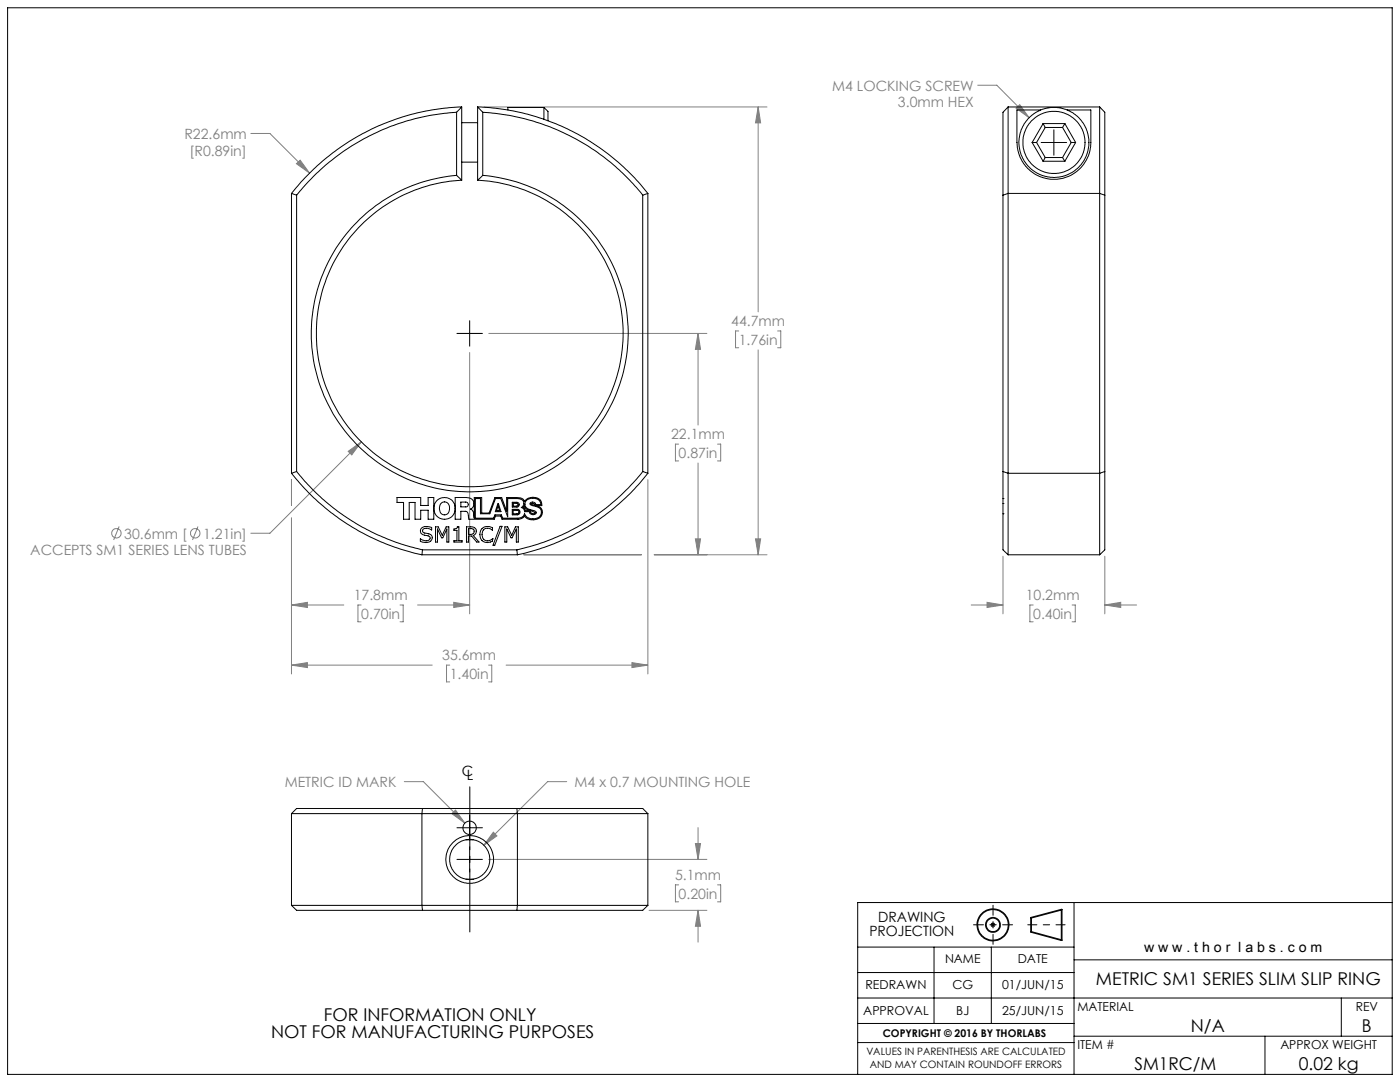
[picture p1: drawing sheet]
<svg xmlns="http://www.w3.org/2000/svg" width="279mm" height="216mm" viewBox="0 0 279 216" stroke-linecap="round" stroke-linejoin="round" font-family="sans-serif">
<g fill="none" stroke="#000" stroke-width=".2">
<path d="M1.5 1.6h276.3v212.8h-276.3zM207.8 28.4h5.1M210.3 25.9v5.1M91.2 66.5h5.1M93.7 64v5.1M91.2 171.5h5.1M91.2 165.2h5.1M93.7 162.6v5.1M93.7 168.9v5.1M171.2 199.1h106.6M171.2 189h43.1M171.2 194.1h43.1"/>
<path d="M186.4 189v15.2M197.7 184.5h.9M197.8 184.2l.7 .7M197.8 189v15.2M198.2 184v1M198.5 184.2l-.7 .7M214.3 180.1v34.3M214.3 191.5h63.5M267.7 199.1v7.7M277.8 180.1h-106.6v34.3M171.2 204.2h43.1M171.2 208h43.1"/>
<path d="M214.3 206.8h63.5M252.4 206.8v7.6"/>
</g>
<g fill="none" stroke="#000" stroke-width=".35">
<path d="M205.8 183.1l6.1-1.6v6.1l-6.1-1.7z"/>
<circle cx="198.2" cy="184.6" r="1.42"/>
<circle cx="198.2" cy="184.6" r="3.1"/>
</g>
<path d="M205.1 184.5h7.5" fill="none" stroke="#000" stroke-width=".2" stroke-dasharray="15.2 1.3 1.3 1.3" stroke-dashoffset="13.4"/>
<path d="M194.3 184.5h7.8M198.2 180.6v7.8" fill="none" stroke="#000" stroke-width=".2" stroke-dasharray="15.2 1.3 1.3 1.3" stroke-dashoffset="13.2"/>
<g fill="none" stroke="#808080" stroke-width=".2">
<path d="M195.1 17h3.8l6.5 6.5M50.1 26.6h3.8l7.9 7.9M59.2 32.7l.7-.7 1.9 2.5zM96.6 21.3h56.5M151.3 21.3l.5 3.2h-1zM151.3 21.3v40.9M202.8 21.6l.7-.7 1.9 2.6zM93.7 70.3v52.2M97.5 66.5h43.6M139.3 66.5l.5 3.2h-1zM139.3 66.5v18.3M147.4 66h-.6v3.4h.6"/>
<path d="M151.3 69.8v40.9M155.2 66h.6v3.4h-.6M58.2 95.7v5.1M69.5 90.1l2.6-1.9-1.9 2.6zM72.1 88.2l-18.2 18.2h-3.8M129.3 95.7v38.8M135.4 88.6h-.6v3.4h.6M139.3 92.4v18.3M143.2 88.6h.6v3.4h-.6M23.8 105.1l-1.1 2.6M39.5 105.1l-1.1 2.6M58.2 103.4v31.1"/>
<path d="M104.5 110.7h23.5M130.6 110.7h22.5M138.8 107.5h1l-.5 3.2zM150.8 107.5h1l-.5 3.2zM200.2 111v11.5M220.5 111v11.5M58.2 120.7l3.1-.5v1zM58.2 132.7l3.1-.5v1zM58.2 120.7h10.4M58.2 132.7h28.1M72.1 120.7h-.7v3.4h.7M79.8 120.7h.7v3.4h-.7"/>
<path d="M83.3 120.7h10.4M89.7 132.7h-.6v3.4h.6M90.6 120.2l3.1 .5-3.1 .5zM97.5 132.7h.6v3.4h-.6M101 132.7h28.3M126.1 132.2l3.2 .5-3.2 .5zM193.8 120.7h6.4M197 120.2l3.2 .5-3.2 .5zM206.2 120.7h-.7v3.4h.7M214 120.7h.6v3.4h-.6M220.5 120.7l3.2-.5v1zM220.5 120.7h6.3"/>
<path d="M80.7 156h3.8l8.3 8.3M113.1 156h-3.8l-12.7 12.7M90.2 162.3l.7-.7 1.9 2.7zM97.5 171.5h43.6M98.5 166.1l.7 .7-2.6 1.9zM135.4 176.6h-.6v3.4h.6M138.8 168.3h1l-.5 3.2zM139.3 165.1v6.4M143.2 176.6h.6v3.4h-.6M129.5 181.6h11.6M139.3 181.6l.5 3.2h-1zM139.3 181.6v6.4"/>
<circle cx="23.2" cy="106.4" r=".95"/>
<circle cx="39" cy="106.4" r=".95"/>
</g>
<path d="M93.8 157v29" fill="none" stroke="#000" stroke-width=".2" stroke-dasharray="15.2 1.3 1.3 1.3" stroke-dashoffset="2.7"/>
<path d="M139.3 66.5l.5 3.2h-1zM138.8 107.5h1l-.5 3.2zM90.6 120.2l3.1 .5-3.1 .5zM58.2 120.7l3.1-.5v1zM126.1 132.2l3.2 .5-3.2 .5zM58.2 132.7l3.1-.5v1zM69.5 90.1l.7 .7 1.9-2.6zM151.3 21.3l.5 3.2h-1zM150.8 107.5h1l-.5 3.2zM59.2 32.7l2.6 1.8-1.9-2.5zM197 120.2l3.2 .5-3.2 .5zM220.5 120.7l3.2-.5v1zM202.8 21.6l2.6 1.9-1.9-2.6zM138.8 168.3h1l-.5 3.2zM139.3 181.6l.5 3.2h-1zM98.5 166.1l-1.9 2.6 2.6-1.9zM90.2 162.3l2.6 2-1.9-2.7z" fill="#808080"/>
<g fill="none" stroke="#000" stroke-width=".2">
<path d="M58.2 38.6v55.8M58.2 38.6l1 .3M59.2 38.9v55.2M91.1 22.4a44.2 44.2 0 0 0-31.9 16.5M91.1 35a31.6 31.6 0 0 0-24.3 48.1 31.6 31.6 0 0 0 53.9 0 31.6 31.6 0 0 0-24.4-48.1M91.1 35l1 .9M91.1 22.4v12.6M92.1 35.9a30.6 30.6 0 0 0-24.9 45.7 30.6 30.6 0 0 0 52 2 30.6 30.6 0 0 0-21.5-47.4l-2.4-.3M92.1 21.3a45.3 45.3 0 0 0-33.9 17.3M92.1 24.5h3.2M92.1 32.3h3.2M92.1 21.3l-1 1.1"/>
<path d="M92.1 21.3v14.6M95.3 21.3a45.1 45.1 0 0 1 34 17.3M95.3 21.3v14.6M95.3 21.3l1 1.1M96.3 22.4a44.2 44.2 0 0 1 32 16.5M96.3 35l-1 .9M96.3 22.4v12.6M108.5 21.4v2.4M108.5 21.4h-7.1v.5M108.5 21.4l.9 .8v1.9M128.3 38.9v55.2M129.3 38.6l-1 .3"/>
<path d="M129.3 38.6v55.8M200.2 38.9v55.2M201.2 21.3v17.3M201.2 21.3l-1 1.1v16.5M201.2 21.3h18.3M201.2 38.6h18.3M201.2 38.6v55.8M201.2 38.6l-1 .3M206 28.4l2.2 3.8M206 28.4h.9M206.9 28.4l1.7 3M207.7 21.9h-4.7v4.5a9.3 9.3 0 0 0 1.7 6.8 7.5 7.5 0 0 0 8.8 1.9 7.5 7.5 0 0 0 4.2-8v-5.2h-4.7"/>
<path d="M208.2 24.7l-2.2 3.7M208.2 32.2h4.3M208.2 24.7h4.3M208.2 24.7l.4 .7M208.6 25.4h3.5M208.6 25.4l-1.7 3M208.6 31.4l-.4 .8M208.6 31.4h3.5M212.1 25.4l1.7 3M212.1 31.4l.4 .8M212.5 24.7l2.2 3.7M212.5 24.7l-.4 .7"/>
<path d="M213.8 28.4h.9M213.8 28.4l-1.7 3M214.7 28.4l-2.2 3.8M219.5 21.3v17.3M219.5 21.3l1 1.1v16.5M219.5 38.6l1 .3M219.5 38.6v55.8M220.5 38.9v55.2M58.2 94.4a45.3 45.3 0 0 0 26 16.3M59.2 94.1a44.3 44.3 0 0 0 25.1 15.6M59.2 94.1l-1 .3M79.2 99.3h4.8v1.6h1.4v-1.6h1.2v4.3h-1.2v-1.8h-1.4v1.8h-1.2v-3.3h-1.1v3.3h-1.2v-3.3h-1.3z"/>
<path d="M94.9 99.5h1v3h1.9l1.1-3h1l1.4 3.6v-3.6h1.8a1.08 1.08 0 0 1 1.4 1.2l-.5 .5 .5 .4 .2 .5h1a.68 .68 0 0 0 .6 .6 .68 .68 0 0 0 .7-.5l-.2-.2a3.1 3.1 0 0 1-2-1 1.24 1.24 0 0 1 1.4-1.6 1.39 1.39 0 0 1 1.7 1.3h-1a.53 .53 0 0 0-.5-.5 .53 .53 0 0 0-.6 .5l.1 .1a3.1 3.1 0 0 1 2.1 1 1.43 1.43 0 0 1-1.8 1.7l-1-.3-.5-.8-.4 .7-.9 .3h-3.1l-.3-.7h-1.2l-.3 .7h-3.6zM128.3 94.1a44.3 44.3 0 0 1-25.1 15.6M128.3 94.1l1 .3M129.3 94.4a45 45 0 0 1-26 16.3M200.2 99.5h.1M200.2 94.1v15.6l1 1M200.2 94.1l1 .3M201.2 94.4v16.3M201.2 94.4h18.3M219.5 94.4v16.3M220.5 94.1v15.6l-1 1M220.5 94.1l-1 .3"/>
<path d="M84.1 105.4l.7-.3h.9l.4 .2v.4a1.16 1.16 0 0 0-1.8 .2l.2 .4a2.26 2.26 0 0 1 1.8 .8 1.11 1.11 0 0 1-1.6 1.1l-.8-.2v-.5a1.29 1.29 0 0 0 1.9 0l-.1-.5-1-.2a.83 .83 0 0 1-.7-.5 .83 .83 0 0 1 .1-.9zM84.2 110.7h19.1M84.3 109.7h18.9M84.3 109.7l-.1 1M86.9 105.1h.6l.8 1.7 .7-1.7h.6v3.1h-.4v-2.6l-.8 1.7h-.3l-.8-1.7v2.6h-.4zM88 100.5a1.05 1.05 0 0 1 1.3-.2 1.05 1.05 0 0 1 .4 1.3 1.03 1.03 0 0 1-1.1 1.1 1.03 1.03 0 0 1-.9-1.3zM90.6 105.6l.5-.2 .2-.3h.3v2.8h.6v.3h-1.6v-.3h.6v-2.1h-.6zM92 100.2h.9a.48 .48 0 0 1 .6 .4 .48 .48 0 0 1-.6 .5h-.9zM93.1 105.1h.8a.9 .9 0 0 1 1.2 .6 .9 .9 0 0 1-.7 1.2l1.2 1.3h-.5l-1-1.2h-.6v1.2h-.4zM93.5 105.5h.4a.6 .6 0 0 1 .7 .6 .6 .6 0 0 1-.7 .5h-.4zM93.9 101.6h.1M96.3 105.4l.7-.3h.6l.7 .2v.5a1.23 1.23 0 0 0-1.7-.2 1.23 1.23 0 0 0-.3 1.7 1.18 1.18 0 0 0 2 .2v.5a1.62 1.62 0 0 1-2.1-.1 1.62 1.62 0 0 1-.2-2.1z"/>
<path d="M98.3 107.5h.1M99.3 100.5h.2l.5 1.6h-1.2zM99.4 100.9l.3 1h-.6zM99.8 105h.4l-1.5 3.8h-.3zM100.8 105.1h.5l.8 1.7 .8-1.7h.5v3.1h-.4v-2.6l-.8 1.7h-.2l-.9-1.7v2.6h-.3zM102.2 101.6h1a.55 .55 0 0 1 .6 .6 .55 .55 0 0 1-.6 .5h-1zM102.2 100.2h1a.48 .48 0 0 1 .4 .5 .48 .48 0 0 1-.4 .5h-1zM102.4 101.8h.8a.34 .34 0 0 1 .4 .4 .34 .34 0 0 1-.4 .3h-.8zM102.4 100.4h.6a.29 .29 0 0 1 .4 .3 .29 .29 0 0 1-.4 .3h-.6zM103.2 109.7l.1 1M104.7 100.9l.3 .6 .8 .4h-1l-.1-.4a.32 .32 0 0 1-.3-.3 .32 .32 0 0 1 .3-.3zM105.8 101.9l1 .3a.46 .46 0 0 1-.5 .4 .46 .46 0 0 1-.4-.4z"/>
<path d="M106 100.5a.4 .4 0 0 1 .5-.1 .4 .4 0 0 1 .2 .4l-.7-.2zM107 100.9a1.42 1.42 0 0 1 1.2 1.6 1.42 1.42 0 0 1-1.6 1.2l-1.3-.2-.6-.6-.4 .5-.7 .2h-3.4l-.3-.6h-1l-.3 .6h-5l-.1-.2a1.14 1.14 0 0 0-.6-1.4h-.9v1.6h-1.2v-4.3h2.3a1.25 1.25 0 0 1 1.4 .8 1.25 1.25 0 0 1-.6 1.5M107 100.9h.1M107 100.9h1.1a1.63 1.63 0 0 0-2.3-1.6l-.7 .3-.4 .5a1.36 1.36 0 0 0-1.7-.8h-1.9v2.7l-1-2.7h-1.3l-1.2 3.1h-1.5v-3.1h-1.4v4.1l-.1-.1a1.7 1.7 0 0 0-.7-1.7M200.2 102.5h.1M200.2 100.5h.1M201.2 110.7h18.3M58.2 162.3h26M58.2 162.3v18.4M84.2 162.3h19.1M84.2 162.3v18.4M84.3 161.3h-25.1l-1 1"/>
<path d="M84.3 161.3l-.1 1M84.3 161.3h18.9M93 167.6h1.4M93 175.4h1.4M103.2 161.3h25.1l1 1M103.2 161.3l.1 1M103.3 162.3h26M103.3 162.3v18.4M106.8 161.3h.1M129.3 162.3v18.4M58.2 180.7h26M58.2 180.7l1 .9h25.1"/>
<path d="M84.2 180.7l.1 .9M84.2 180.7h19.1M84.3 181.6h18.9M103.3 180.7h26M103.3 180.7l-.1 .9M129.3 180.7l-1 .9h-25.1"/>
<circle cx="210.3" cy="28.4" r="6.2"/>
<circle cx="210.3" cy="28.4" r="7"/>
<circle cx="88.7" cy="101.4" r="2.16"/>
<circle cx="93.7" cy="171.5" r="4"/>
<circle cx="93.7" cy="165.2" r="1.33"/>
<circle cx="93.8" cy="171.5" r="4.8"/>
</g>
<g font-size="3.5">
<text x="218.7" y="196.6">METRIC SM1 SERIES SLIM SLIP RING</text>
<text x="64.7" y="203.7">FOR INFORMATION ONLY</text>
<text x="54.1" y="207.2">NOT FOR MANUFACTURING PURPOSES</text>
<text x="237.7" y="205.8">N/A</text>
<text x="271.8" y="205.8">B</text>
<text x="226.4" y="213.5">SM1RC/M</text>
<text x="259.2" y="213.5">0.02 kg</text>
</g>
<g font-size="2.8" fill="#808080">
<text x="166.1" y="18.1">M4 LOCKING SCREW</text>
<text x="179.2" y="21.4">3.0mm HEX</text>
<text x="36.8" y="27.7">R22.6mm</text>
<text x="37.8" y="31.1">[R0.89in]</text>
<text x="145.9" y="65">44.7mm</text>
<text x="147.4" y="68.8">1.76in</text>
<text x="133.9" y="87.6">22.1mm</text>
<text x="135.4" y="91.4">0.87in</text>
<text x="24.8" y="107.5">30.6mm [</text>
<text x="40.5" y="107.5">1.21in]</text>
<text x="6" y="110.8">ACCEPTS SM1 SERIES LENS TUBES</text>
<text x="70.6" y="119.7">17.8mm</text>
<text x="204.7" y="119.7">10.2mm</text>
<text x="72.1" y="123.4">0.70in</text>
<text x="206.2" y="123.4">0.40in</text>
<text x="88.3" y="131.7">35.6mm</text>
<text x="89.8" y="135.4">1.40in</text>
<text x="56.8" y="157">METRIC ID MARK</text>
<text x="114.7" y="157">M4 x 0.7 MOUNTING HOLE</text>
<text x="134.7" y="175.5">5.1mm</text>
<text x="135.4" y="179.3">0.20in</text>
</g>
<g font-size="2.8">
<text x="92.2" y="154.9">C</text>
<text x="93.2" y="155.7">L</text>
<text x="175.2" y="183.9">DRAWING</text>
<text x="173.5" y="186.7">PROJECTION</text>
<text x="228.3" y="189.9">w w w . t h o r l a b s . c o m</text>
</g>
<g font-size="2.5">
<text x="172.7" y="197.4">REDRAWN</text>
<text x="188.6" y="192.2">NAME</text>
<text x="190.1" y="197.4">CG</text>
<text x="200" y="197.4">01/JUN/15</text>
<text x="203.1" y="192.2">DATE</text>
<text x="172.3" y="202.5">APPROVAL</text>
<text x="190.8" y="202.5">BJ</text>
<text x="200" y="202.5">25/JUN/15</text>
<text x="215" y="201.7">MATERIAL</text>
<text x="270.6" y="201.7">REV</text>
<text x="215" y="209.3">ITEM #</text>
<text x="255.5" y="209.3">APPROX WEIGHT</text>
</g>
<text font-size="2.1" x="176.2" y="206.9">COPYRIGHT © 2016 BY THORLABS</text>
<g font-size="2">
<text x="172.9" y="210.6">VALUES IN PARENTHESIS ARE CALCULATED</text>
<text x="173.6" y="213.1">AND MAY CONTAIN ROUNDOFF ERRORS</text>
</g>
</svg>
